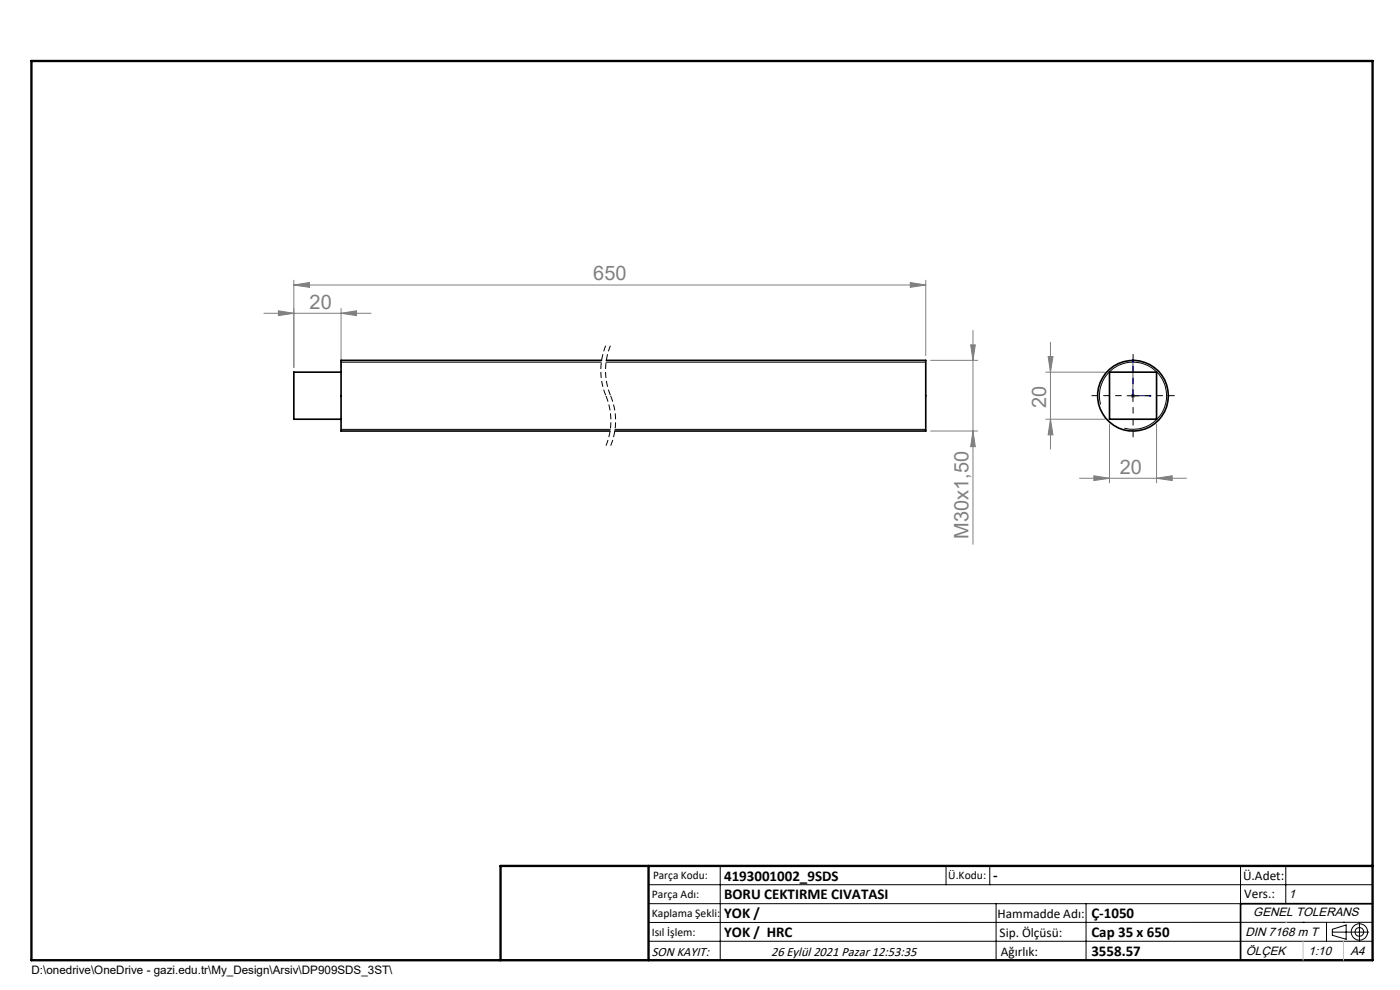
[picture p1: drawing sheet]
<svg xmlns="http://www.w3.org/2000/svg" width="297mm" height="210mm" viewBox="0 0 297 210" stroke-linecap="round" stroke-linejoin="round" font-family="sans-serif">
<path d="M128.5 73.3a13.9 13.9 0 0 0 0 10.6M129.5 73.3a13.9 13.9 0 0 0 0 10.6M128.5 83.9a13.9 13.9 0 0 1 0 10.7M129.5 83.9a13.9 13.9 0 0 1 0 10.7" fill="none" stroke="#000" stroke-width=".21" stroke-dasharray="1.3 .6" stroke-dashoffset="-.1" stroke-linecap="butt"/>
<g fill="none" stroke="#000" stroke-width=".21">
<path d="M72.4 76.8h55.2M128.6 76.8h67.8M72.4 91.1h57.1M130.5 91.1h65.9M233.5 85.8a7.1 7.1 0 0 1 6.2-9 7.1 7.1 0 0 1 7.8 7.8 7.1 7.1 0 0 1-9 6.2M239.1 84h2.5M240.3 82.7v2.5M137.6 187.7h153.6M137.6 191.7h153.6M137.6 199.7h153.6M152.8 183.7v20M200.7 183.7v4"/>
<path d="M210 183.7v4M211.3 191.7v12M230.4 191.7v12M263.2 183.7v20M272.8 183.7v8M276.4 195.6h.1M281.4 195.6v4.1M282.6 197.7h7.8M282.6 197.1l3-.9v3l-3-.8zM285 195.6h.1M288.4 195.8v3.8M291.2 195.6l-153.6 .1"/>
<circle cx="288.4" cy="197.7" r="1.74"/>
<circle cx="288.4" cy="197.7" r=".93"/>
</g>
<path d="M240.3 76.3v7.7h3.9M240.3 76.3l.2 .3h-.2zM243.8 83.8l.4 .2h-.4z" fill="none" stroke="#00f" stroke-width=".21"/>
<g fill="none" stroke="#808080" stroke-width=".21">
<path d="M62.3 59.4v18.6M193.1 59.9l3.3 .6-3.3 .5zM196.4 59.4v16.1M56 66.5h22.7M59.1 65.9l3.2 .6-3.2 .4zM62.3 60.5l3.4-.6v1.1zM62.3 60.5h134.1M72.4 66.5l3.2-.6v1zM72.4 65.4v12.6M197.4 76.4h10M205.9 73.2h1l-.5 3.2zM206.4 70.1v45.4"/>
<path d="M221.9 78.9h12.5M222.4 75.6h1l-.6 3.3zM222.8 72.6v22.7M197.4 91.4h10M206.4 91.4l.5 3.3h-1zM221.9 88.9h12.5M222.8 88.9l.6 3.3h-1zM235.4 89.9v12.5M239.9 84h1M240 83.6l.7 .7M240.3 83.5v.9M240.7 83.6l-.7 .7"/>
<path d="M245.4 89.9v12.5M229 101.5h22.7M232.1 100.9l3.3 .6-3.3 .4zM245.4 101.5l3.3-.6v1z"/>
</g>
<path d="M106.2 203.7h185" fill="none" stroke="#000" stroke-width=".25"/>
<path d="M291.2 191.7h-28v12" fill="none" stroke="#000" stroke-width=".35"/>
<path d="M6.7 12.9h284.5v190.8h-284.5zM137.6 183.7v20M291.2 183.7h-185v20" fill="none" stroke="#000" stroke-width=".5"/>
<path d="M272.8 195.6h.1M276.4 199.7v4M285 199.7v4" fill="none" stroke="#c0c0c0" stroke-width=".21"/>
<path d="M237.9 83.9h-6.3M240.4 81.4v-6.2M240.4 86.4v6.3M242.9 83.9h6.2" fill="none" stroke="#000" stroke-width=".21" stroke-dasharray="15.2 1.3 1.3 1.3" stroke-dashoffset="14"/>
<path d="M243.8 83.8l.4 .2h-.4zM240.3 76.3l.2 .3h-.2z" fill="#00f"/>
<g fill="#808080">
<path d="M72.4 66.5l3.2-.6v1zM59.1 65.9l3.2 .6-3.2 .4z"/>
<path d="M62.3 60.5l3.4-.6v1.1zM193.1 59.9l3.3 .6-3.3 .5z"/>
<path d="M232.1 100.9l3.3 .6-3.3 .4zM245.4 101.5l3.3-.6v1z"/>
<path d="M222.8 88.9l.6 3.3h-1zM222.4 75.6h1l-.6 3.3z"/>
<path d="M205.9 73.2h1l-.5 3.2zM206.4 91.4l.5 3.3h-1z"/>
</g>
<g fill="none" stroke="#000" stroke-width=".35">
<path d="M72.4 78.9h-10.1v10h10.1M127.6 76.4h-55.2v15h57M128.6 76.4h67.8v15h-66M235.4 78.9h10v10h-10z"/>
<circle cx="240.4" cy="83.9" r="7.5"/>
</g>
<g font-size="4.2" fill="#808080">
<text x="125.9" y="59.5">650</text>
<text x="65.7" y="65.5">20</text>
<text x="221.9" y="86.6" transform="rotate(-90 221.9 86.6)">20</text>
<text x="237.5" y="100.5">20</text>
<text x="205.5" y="114.3" transform="rotate(-90 205.5 114.3)">M30x1,50</text>
</g>
<g font-size="3.2">
<text x="153.6" y="186.8">4193001002_9SDS</text>
<text x="153.6" y="190.8">BORU CEKTIRME CIVATASI</text>
<text x="210.7" y="186.6">-</text>
<text x="153.6" y="194.8">YOK /</text>
<text x="231.5" y="194.8">Ç-1050</text>
<text x="153.6" y="198.8">YOK / HRC</text>
<text x="231.5" y="198.7">Cap 35 x 650</text>
<text x="231.5" y="202.8">3558.57</text>
</g>
<g font-size="2.8">
<text x="263.7" y="186.7">Ü.Adet:</text>
<text x="263.9" y="190.5">Vers.:</text>
<text x="211.6" y="194.8">Hammadde Adı:</text>
<text x="138.3" y="202.8">SON KAYIT:</text>
<text x="163.6" y="202.8">26 Eylül 2021 Pazar 12:53:35</text>
<text x="212.1" y="198.7">Sip. Ölçüsü:</text>
<text x="212.3" y="202.7">Ağırlık:</text>
</g>
<g font-size="2.6">
<text x="273.4" y="190.4">1</text>
<text x="265.9" y="194.4">GENEL TOLERANS</text>
<text x="264.2" y="198.5">DIN 7168 m T</text>
<text x="264.3" y="202.6">ÖLÇEK</text>
<text x="277.6" y="202.6">1:10</text>
<text x="286.5" y="202.6">A4</text>
</g>
<g font-size="2.5">
<text x="138.3" y="190.5">Parça Adı:</text>
<text x="138.5" y="186.5">Parça Kodu:</text>
<text x="201.2" y="186.5">Ü.Kodu:</text>
<text x="138.3" y="194.5">Kaplama Şekli:</text>
<text x="138.3" y="198.6">Isıl İşlem:</text>
<text x="6.7" y="206.7">D:\onedrive\OneDrive - gazi.edu.tr\My_Design\Arsiv\DP909SDS_3ST\</text>
</g>
</svg>
